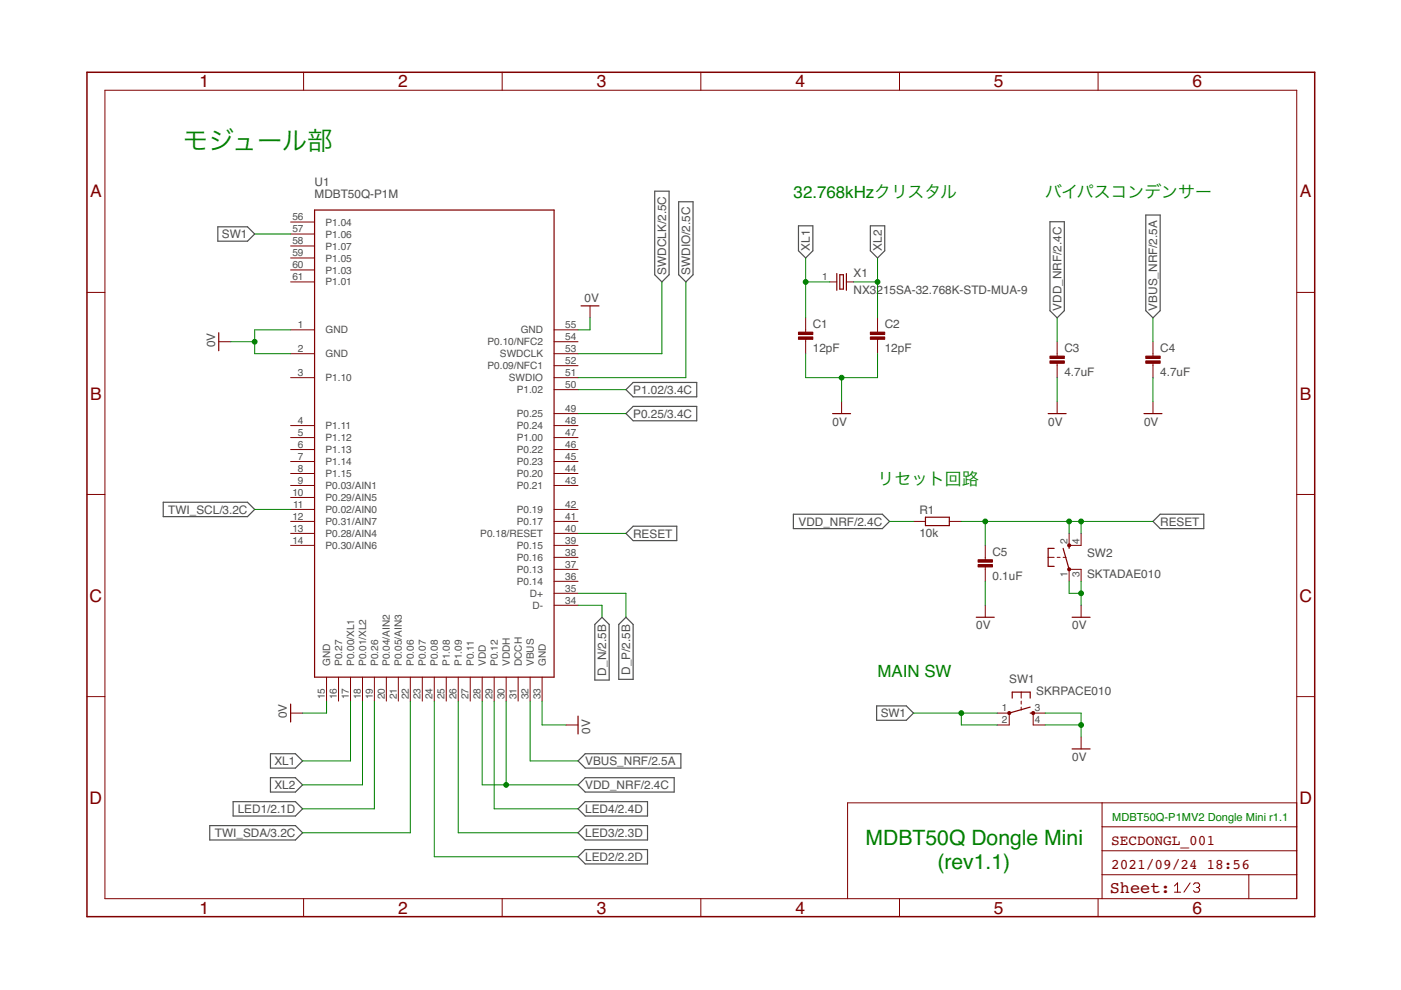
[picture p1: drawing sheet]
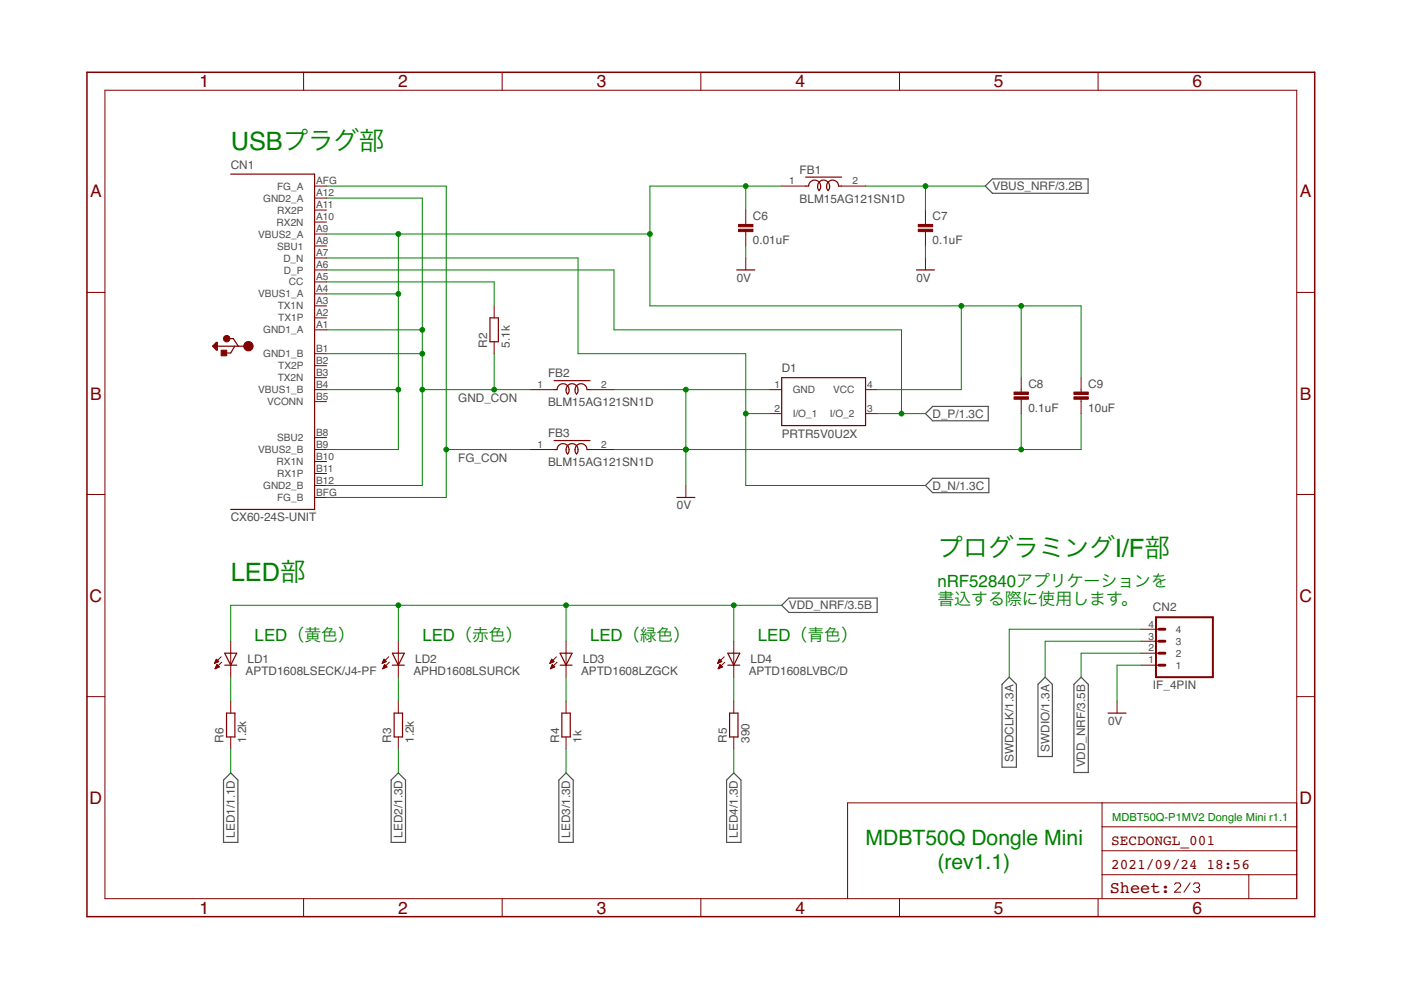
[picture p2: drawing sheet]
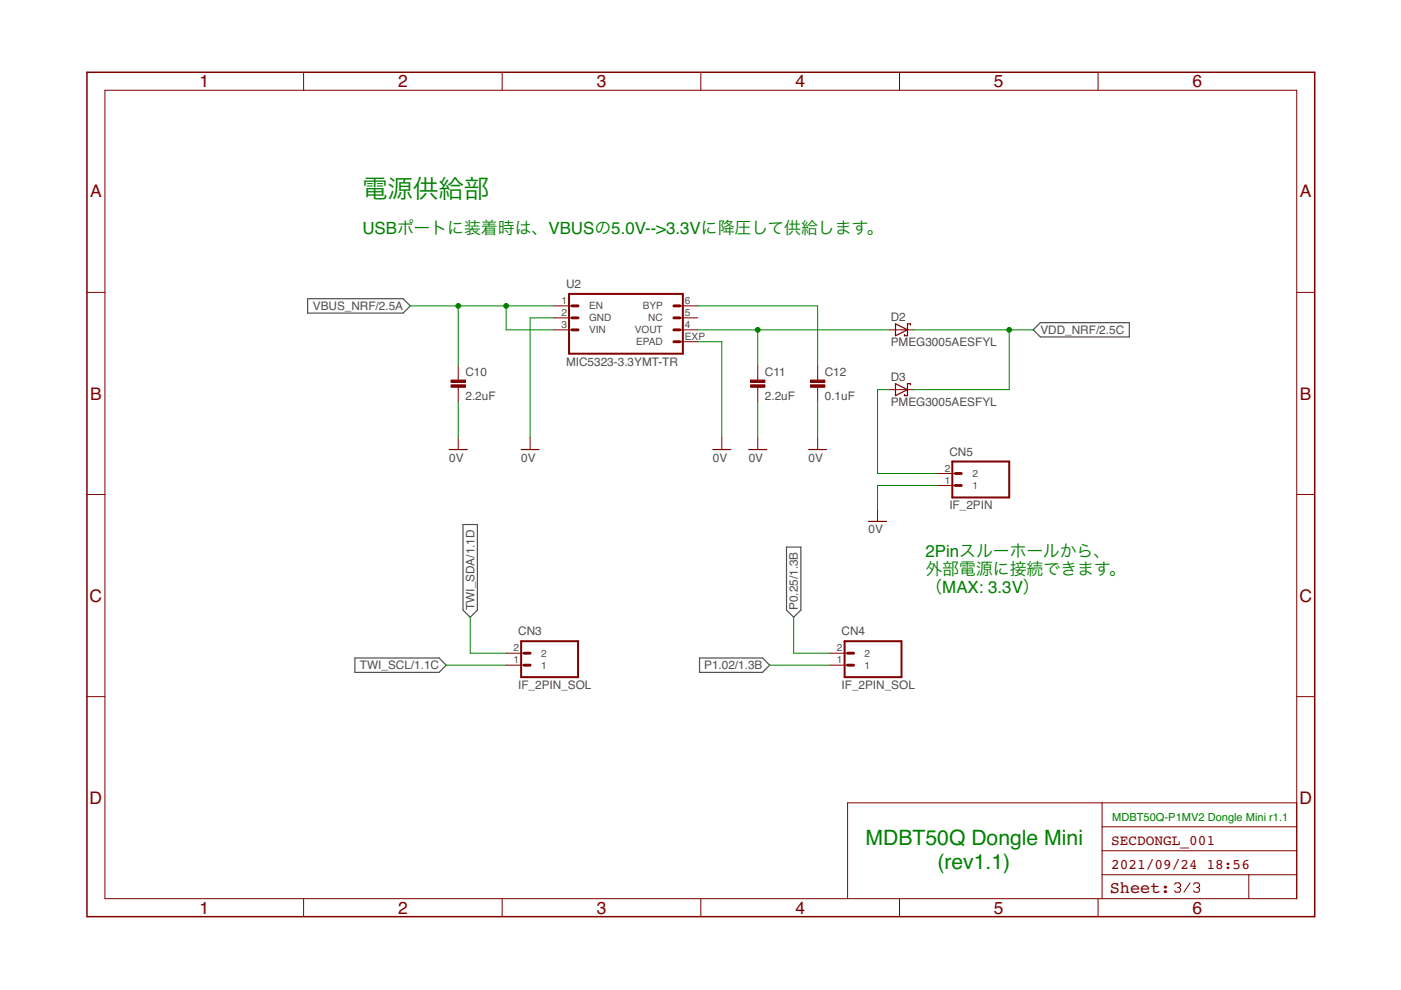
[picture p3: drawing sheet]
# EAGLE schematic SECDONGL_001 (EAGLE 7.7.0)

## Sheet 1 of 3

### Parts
C1  12pF  CAP_0603  [C0603K]
C2  12pF  CAP_0603  [C0603K]
C3  4.7uF  CAP_0603  [C0603K]
C4  4.7uF  CAP_0603  [C0603K]
C5  0.1uF  CAP_0402K  [C0402K]
R1  10k  RESISTOR_0402  [R0402]
SW1  SKRPACE010  [SKRPACE010]
SW2  SKTADAE010  [SKTADAE010]
U1  MDBT50Q-P1M  [MDBT50Q-P1M]
X1  NX3215SA-32.768K-STD-MUA-9  [NX3215]

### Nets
0V: C1.2 C2.2 C3.2 C4.2 C5.2 SW1.3(S) SW1.4(S1) SW2.1(P) SW2.3(P1) U1.1(GND) U1.2(GND) U1.15(GND) U1.33(GND) U1.55(GND) ; also sheet 2,3
D_N: U1.34(D-) ; also sheet 2
D_P: U1.35(D+) ; also sheet 2
LED1: U1.19(P0.26) ; also sheet 2
LED2: U1.24(P0.08) ; also sheet 2
LED3: U1.26(P1.09) ; also sheet 2
LED4: U1.29(P0.12) ; also sheet 2
P0.25: U1.49(P0.25) ; also sheet 3
P1.02: U1.50(P1.02) ; also sheet 3
RESET: C5.1 R1.2 SW2.2(S) SW2.4(S1) U1.40(P0.18/RESET)
SW1: SW1.1(P) SW1.2(P1) U1.57(P1.06)
SWDCLK: U1.53(SWDCLK) ; also sheet 2
SWDIO: U1.51(SWDIO) ; also sheet 2
TWI_SCL: U1.11(P0.02/AIN0) ; also sheet 3
TWI_SDA: U1.22(P0.06) ; also sheet 3
VBUS_NRF: C4.1 U1.32(VBUS) ; also sheet 2,3
VDD_NRF: C3.1 R1.1 U1.28(VDD) U1.30(VDDH) ; also sheet 2,3
XL1: C1.1 U1.17(P0.00/XL1) X1.1
XL2: C2.1 U1.18(P0.01/XL2) X1.2
Unconnected: U1.3(P1.10) U1.4(P1.11) U1.5(P1.12) U1.6(P1.13) U1.7(P1.14) U1.8(P1.15) U1.9(P0.03/AIN1) U1.10(P0.29/AIN5) U1.12(P0.31/AIN7) U1.13(P0.28/AIN4) U1.14(P0.30/AIN6) U1.16(P0.27) U1.20(P0.04/AIN2) U1.21(P0.05/AIN3) U1.23(P0.07) U1.25(P1.08) U1.27(P0.11) U1.31(DCCH) U1.36(P0.14) U1.37(P0.13) U1.38(P0.16) U1.39(P0.15) U1.41(P0.17) U1.42(P0.19) U1.43(P0.21) U1.44(P0.20) U1.45(P0.23) U1.46(P0.22) U1.47(P1.00) U1.48(P0.24) U1.52(P0.09/NFC1) U1.54(P0.10/NFC2) U1.56(P1.04) U1.58(P1.07) U1.59(P1.05) U1.60(P1.03) U1.61(P1.01)

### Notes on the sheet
- モジュール部
- 32.768kHzクリスタル | バイパスコンデンサー
- リセット回路
- MAIN SW
- MDBT50Q-P1MV2 Dongle Mini r1.1
- MDBT50Q Dongle Mini
- (rev1.1)

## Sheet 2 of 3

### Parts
C6  0.01uF  CAP_0402K  [C0402K]
C7  0.1uF  CAP_0402K  [C0402K]
C8  0.1uF  CAP_0402K  [C0402K]
C9  10uF  CAP_0603  [C0603K]
CN1  CX60-24S-UNIT  [CX60-24S-UNIT]
CN2  IF_4PIN  [HEADER_4PIN]
D1  PRTR5V0U2X  [SOT143B]
FB1  BLM15AG121SN1D  [C0402K]
FB2  BLM15AG121SN1D  [C0402K]
FB3  BLM15AG121SN1D  [C0402K]
LD1  APTD1608LSECK/J4-PF  [APTD1608]
LD2  APHD1608LSURCK  [APTD1608]
LD3  APTD1608LZGCK  [APTD1608]
LD4  APTD1608LVBC/D  [APTD1608]
R2  5.1k  RESISTOR_0402  [R0402]
R3  1.2k  RESISTOR_0402  [R0402]
R4  1k  RESISTOR_0402  [R0402]
R5  390  RESISTOR_0402  [R0402]
R6  1.2k  RESISTOR_0402  [R0402]

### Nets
0V: C6.2 C7.2 C8.2 C9.2 CN2.1 D1.1(GND) FB2.2 FB3.2 ; also sheet 1,3
D_N: CN1.A7(D_N) D1.2(I/O_1) ; also sheet 1
D_P: CN1.A6(D_P) D1.3(I/O_2) ; also sheet 1
FG_CON: CN1.AFG(FG_A) CN1.BFG(FG_B) FB3.1
GND_CON: CN1.A1(GND1_A) CN1.A12(GND2_A) CN1.B1(GND1_B) CN1.B12(GND2_B) FB2.1 R2.1
LED1: R6.1 ; also sheet 1
LED2: R3.1 ; also sheet 1
LED3: R4.1 ; also sheet 1
LED4: R5.1 ; also sheet 1
N$1: LD4.C R5.2
N$2: CN1.A5(CC) R2.2
N$6: LD3.C R4.2
N$7: LD2.C R3.2
N$8: LD1.C R6.2
SWDCLK: CN2.4 ; also sheet 1
SWDIO: CN2.3 ; also sheet 1
VBUS: C6.1 C8.1 C9.1 CN1.A4(VBUS1_A) CN1.A9(VBUS2_A) CN1.B4(VBUS1_B) CN1.B9(VBUS2_B) D1.4(VCC) FB1.1
VBUS_NRF: C7.1 FB1.2 ; also sheet 1,3
VDD_NRF: CN2.2 LD1.A LD2.A LD3.A LD4.A ; also sheet 1,3
Unconnected: CN1.A2(TX1P) CN1.A3(TX1N) CN1.A8(SBU1) CN1.A10(RX2N) CN1.A11(RX2P) CN1.B2(TX2P) CN1.B3(TX2N) CN1.B5(VCONN) CN1.B8(SBU2) CN1.B10(RX1N) CN1.B11(RX1P)

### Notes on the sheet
- USBプラグ部
- プログラミングI/F部
- LED部
- nRF52840アプリケーションを
  書込する際に使用します。
- LED（黄色） | LED（赤色） | LED（緑色） | LED（青色）
- MDBT50Q-P1MV2 Dongle Mini r1.1
- MDBT50Q Dongle Mini
- (rev1.1)

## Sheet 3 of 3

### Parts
C10  2.2uF  CAP_0603  [C0603K]
C11  2.2uF  CAP_0603  [C0603K]
C12  0.1uF  CAP_0402K  [C0402K]
CN3  IF_2PIN_SOL  [SOLPAD_2PIN]
CN4  IF_2PIN_SOL  [SOLPAD_2PIN]
CN5  IF_2PIN  [HEADER_2P]
D2  PMEG3005AESFYL  [SOD962-2]
D3  PMEG3005AESFYL  [SOD962-2]
U2  MIC5323-3.3YMT-TR  [6-VDFN(2X2)]

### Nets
0V: C10.2 C11.2 C12.2 CN5.1 U2.2(GND) U2.EXP(EPAD) ; also sheet 1,2
N$3: CN5.2 D3.A
N$4: C12.1 U2.6(BYP)
N$5: C11.1 D2.A U2.4(VOUT)
P0.25: CN4.2 ; also sheet 1
P1.02: CN4.1 ; also sheet 1
TWI_SCL: CN3.1 ; also sheet 1
TWI_SDA: CN3.2 ; also sheet 1
VBUS_NRF: C10.1 U2.1(EN) U2.3(VIN) ; also sheet 1,2
VDD_NRF: D2.C D3.C ; also sheet 1,2
Unconnected: U2.5(NC)

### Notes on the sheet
- 電源供給部
- USBポートに装着時は、VBUSの5.0V-->3.3Vに降圧して供給します。
- 2Pinスルーホールから、
  外部電源に接続できます。
  （MAX: 3.3V）
- MDBT50Q-P1MV2 Dongle Mini r1.1
- MDBT50Q Dongle Mini
- (rev1.1)
